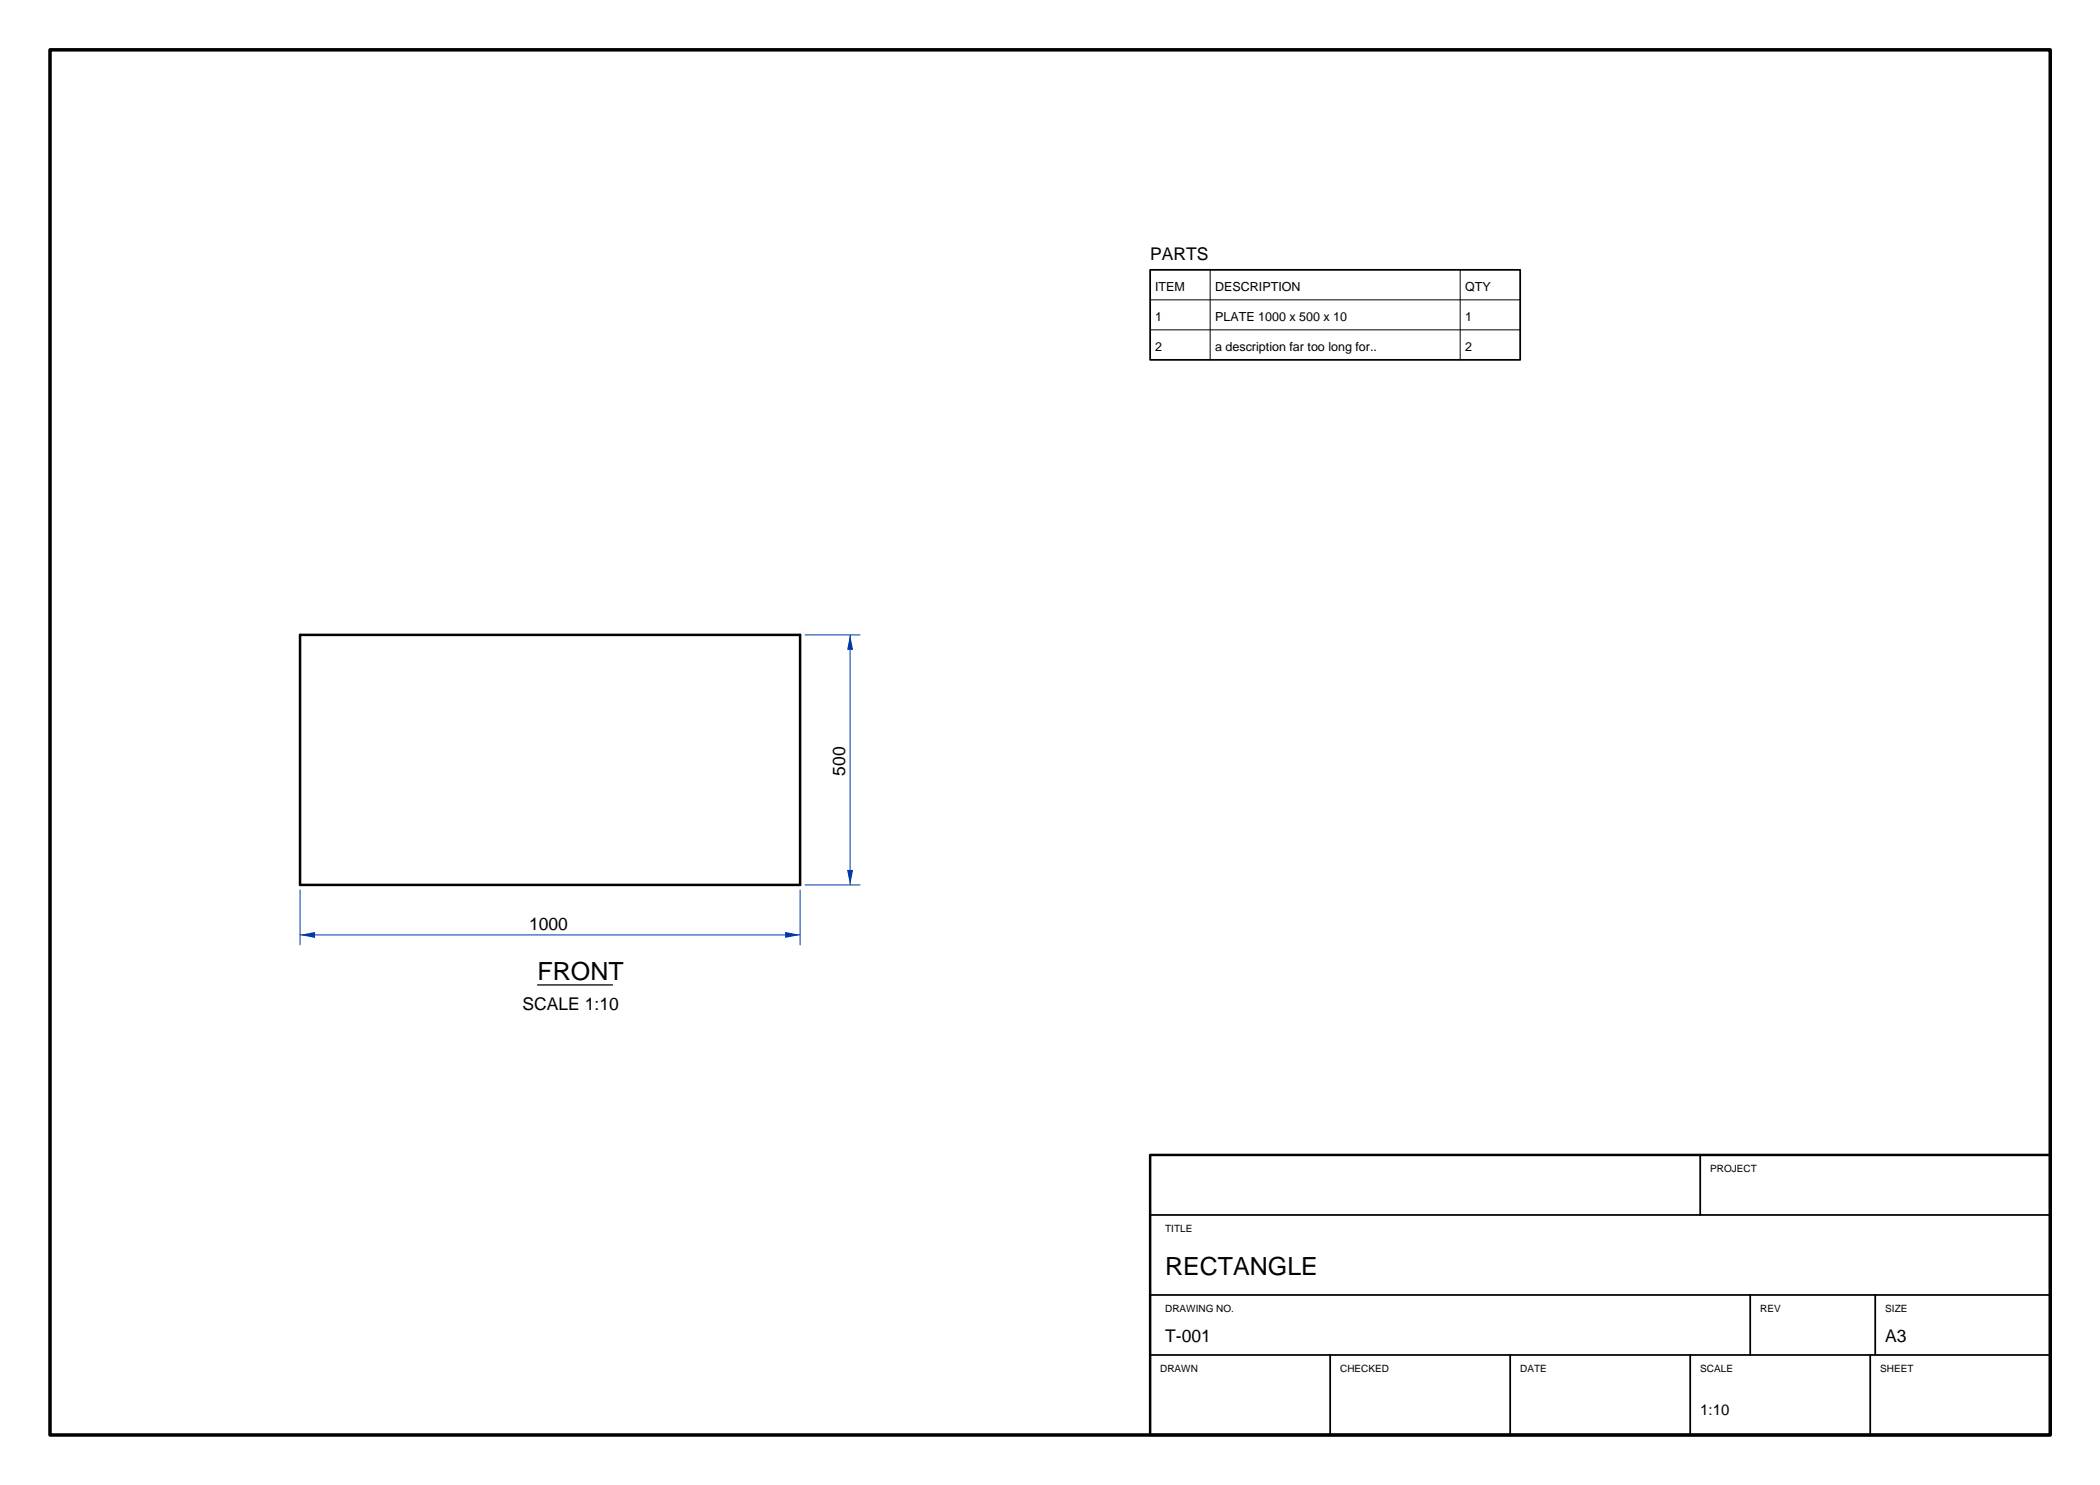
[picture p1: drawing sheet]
<svg xmlns="http://www.w3.org/2000/svg" width="420mm" height="297mm" viewBox="0 0 420 297" stroke-linecap="round" stroke-linejoin="round" font-family="sans-serif">
<path d="M10 10h400.1v277h-400.1z" fill="none" stroke="#000" stroke-width=".7"/>
<path d="M60 127h100v50h-100z" fill="none" stroke="#000" stroke-width=".5"/>
<path d="M60 178v11M160 178v11M60 187h100" fill="none" stroke="#0038a8" stroke-width=".2"/>
<g fill="#0038a8">
<path d="M60 187l3-.6v1.2z"/>
<path d="M157 186.4l3 .6-3 .6z"/>
</g>
<path d="M161 127h11M170 127v50M161 177h11" fill="none" stroke="#0038a8" stroke-width=".2"/>
<g fill="#0038a8">
<path d="M169.4 174h1.2l-.6 3z"/>
<path d="M170 127l.6 3h-1.2z"/>
</g>
<path d="M107.5 197h15" fill="none" stroke="#000" stroke-width=".25"/>
<path d="M230 54h74v18h-74zM340 231v12M230 243h180.1M230 259h180.1M350 259v12M375 259v12M230 271h180.1M266 271v16M302 271v16M338 271v16M374 271v16" fill="none" stroke="#000" stroke-width=".35"/>
<path d="M230 60h74M242 54v18M292 54v18M230 66h74" fill="none" stroke="#000" stroke-width=".2"/>
<path d="M230 231h180.1v56h-180.1z" fill="none" stroke="#000" stroke-width=".5"/>
<g font-size="5">
<text x="107.5" y="196">FRONT</text>
<text x="233" y="255">RECTANGLE</text>
</g>
<g font-size="3.5">
<text x="230" y="52">PARTS</text>
<text x="169" y="155.1" transform="rotate(-90 169 155.1)">500</text>
<text x="105.8" y="186">1000</text>
<text x="104.5" y="202">SCALE 1:10</text>
<text x="233" y="268.5">T-001</text>
<text x="377" y="268.5">A3</text>
</g>
<text font-size="3" x="340" y="283">1:10</text>
<g font-size="2.5">
<text x="231" y="58.2">ITEM</text>
<text x="243" y="58.2">DESCRIPTION</text>
<text x="293" y="58.2">QTY</text>
<text x="231" y="64.2">1</text>
<text x="243" y="64.2">PLATE 1000 x 500 x 10</text>
<text x="293" y="64.2">1</text>
<text x="231" y="70.2">2</text>
<text x="243" y="70.2">a description far too long for..</text>
<text x="293" y="70.2">2</text>
</g>
<g font-size="2">
<text x="342" y="234.5">PROJECT</text>
<text x="233" y="246.5">TITLE</text>
<text x="233" y="262.5">DRAWING NO.</text>
<text x="352" y="262.5">REV</text>
<text x="377" y="262.5">SIZE</text>
<text x="232" y="274.5">DRAWN</text>
<text x="268" y="274.5">CHECKED</text>
<text x="304" y="274.5">DATE</text>
<text x="340" y="274.5">SCALE</text>
<text x="376" y="274.5">SHEET</text>
</g>
</svg>
